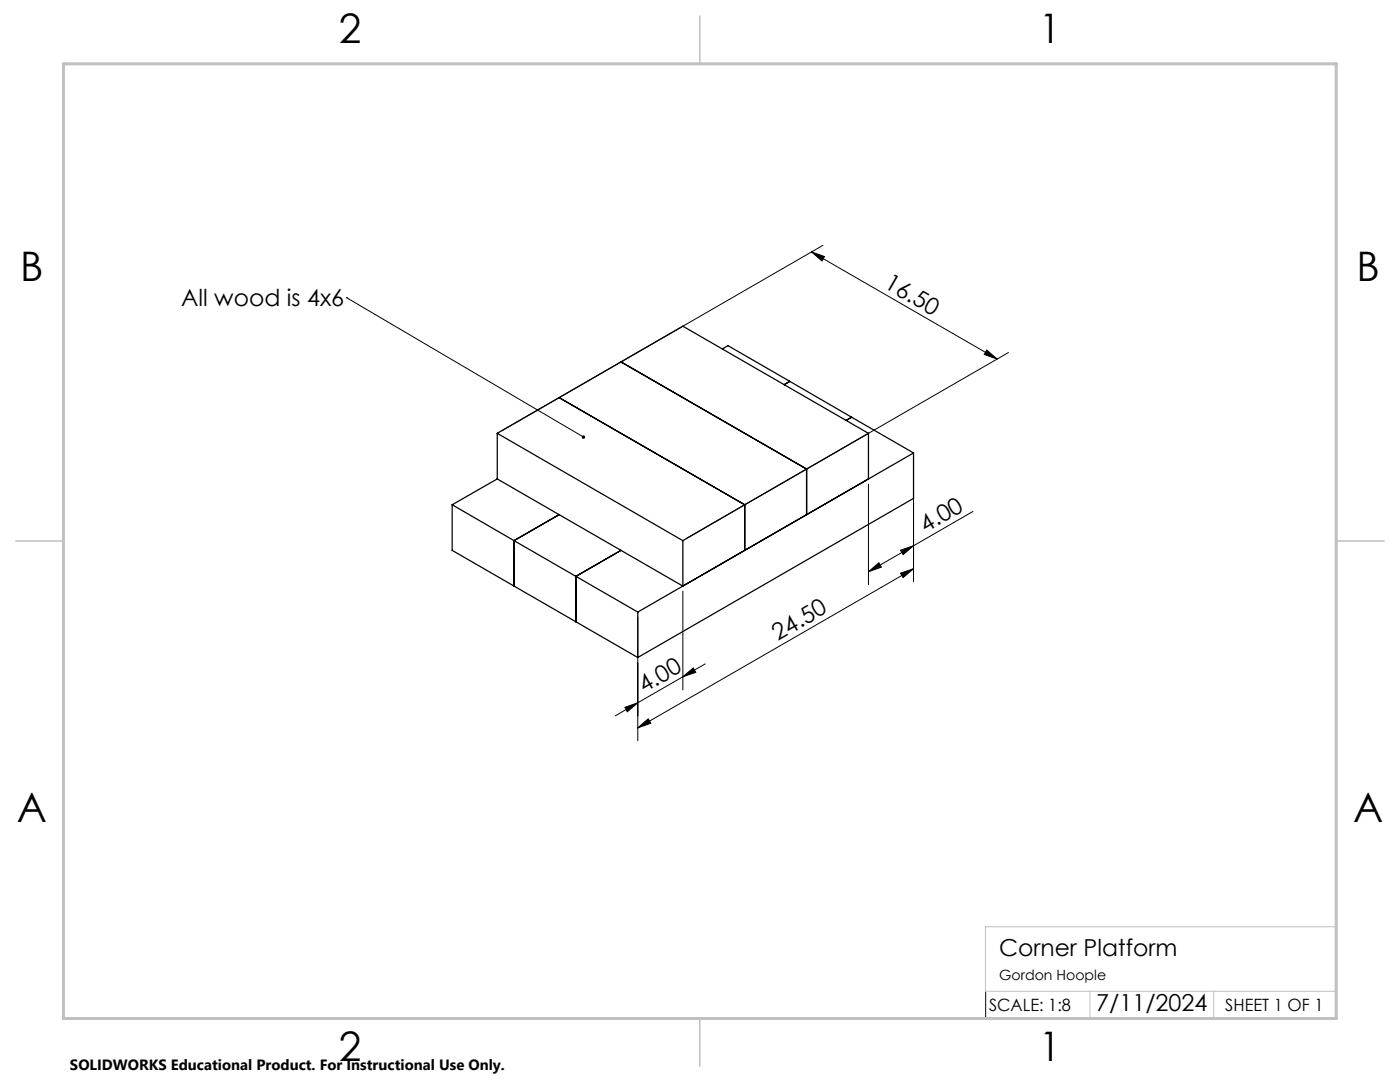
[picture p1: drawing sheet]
<svg xmlns="http://www.w3.org/2000/svg" width="279mm" height="216mm" viewBox="0 0 279 216" stroke-linecap="round" stroke-linejoin="round" font-family="sans-serif">
<g fill="none" stroke="#000" stroke-width=".25">
<path d="M111.6 79.3l37 21.4M123.9 72.2l-24.7 14.3M123.9 72.2l37.1 21.4v9.1M123.9 72.2l12.4-7.1 37 21.4M144.1 69.6l1.2-.6 37 21.4M157.6 76.1l-1.1 .7M99.2 95.6l-9 5.1M99.2 86.5l37.1 21.4M99.2 86.5v9.1M99.2 95.6l37.1 21.3M170 83.3l-1.2 .6M173.3 86.5l-24.7 14.2"/>
<path d="M173.3 86.5v9.1M182.3 90.4l-55 31.7M182.3 90.4v9l-55 31.8M90.2 100.7l37.1 21.4M90.2 100.7v9.1l24.7 14.3M111.6 102.7l-9 5.2v9M123.9 109.8l-9 5.2v9.1M136.3 107.9v9M148.6 100.7l-12.3 7.2M148.6 100.7v9.1l-12.3 7.1M114.9 124.1l12.4 7.1M127.3 122.1v9.1"/>
</g>
<g fill="none" stroke="#000" stroke-width=".2">
<path d="M69.2 59.4h.1M69.2 59.4l47.3 27.8M162 50.3l2.5 .9-.5 .9zM162 50.3l37 21.3M164.2 49l-64.1 37M196.9 69.9l2.1 1.7-2.6-.9zM201.3 70.3l-64.1 37.1M173.3 96.6v20.1M182.3 91.4v24.7M136.3 118v19.7M173.3 114.1l2.1-1.8 .5 .9zM179.7 114.4l2.6-.9-2.1 1.8z"/>
<path d="M179.7 109.8l2.6-.9-2.1 1.8zM182.3 113.5l-55 31.7M182.3 108.9l-9 5.2M194.2 102.1l-11.9 6.8M127.3 123.2v24.6M136.3 135l2.1-1.7 .5 .9zM140.8 132.5l-13.5 7.7M124.7 141.1l2.6-.9-2.1 1.8zM127.3 145.2l2.1-1.8 .5 .9zM127.3 140.2l-4.5 2.6M196.7 198v5.4"/>
</g>
<path d="M266.7 153.3v49.9h-240M196.6 184.9h70.1M196.6 197.8h70.1M196.7 184.9v12.9M217.5 197.8v5.4M242.2 197.8v5.4" fill="none" stroke="#c0c0c0" stroke-width=".2"/>
<path d="M139.7 3.2v9.5M3.1 107.9h9.6M266.7 107.9h9.5M139.7 203.2v9.6" fill="none" stroke="#c0c0c0" stroke-width=".3"/>
<path d="M12.7 12.7h254v190.5h-254z" fill="none" stroke="#c0c0c0" stroke-width=".6"/>
<g fill="#000">
<path d="M116.2 87a.33 .33 0 0 1 .5 0 .33 .33 0 0 1 0 .4l-.2-.2 .2 .2a.34 .34 0 0 1-.5 .1 .34 .34 0 0 1 0-.5z"/>
<path d="M196.9 69.9l2.1 1.7-2.6-.9zM162 50.3l2.5 .9-.5 .9z"/>
<path d="M127.3 145.2l2.1-1.8 .5 .9zM179.7 114.4l2.6-.9-2.1 1.8zM124.7 141.1l2.6-.9-2.1 1.8zM136.3 135l2.1-1.7 .5 .9zM173.3 114.1l2.1-1.8 .5 .9zM179.7 109.8l2.6-.9-2.1 1.8z"/>
</g>
<g font-size="8.1">
<text x="67.6" y="8.5">2</text>
<text x="207.3" y="8.5">1</text>
<text x="4" y="56.2">B</text>
<text x="270.7" y="56.2">B</text>
<text x="3.3" y="164.1">A</text>
<text x="270" y="164.1">A</text>
<text x="67.6" y="211.7">2</text>
<text x="207.3" y="211.7">1</text>
</g>
<g font-size="4.7">
<text x="176.2" y="57.3" transform="rotate(30 176.2 57.3)">16.50</text>
<text x="36.2" y="61.1">All wood is 4x6</text>
<text x="184.7" y="106.3" transform="rotate(-30 184.7 106.3)">4.00</text>
<text x="155.3" y="127.9" transform="rotate(-30 155.3 127.9)">24.50</text>
<text x="128.5" y="138.3" transform="rotate(-30 128.5 138.3)">4.00</text>
<text x="199.4" y="190.7">Corner Platform</text>
<text x="218.8" y="201.7">7/11/2024</text>
</g>
<g font-size="3.4">
<text x="197.4" y="201.7">SCALE: 1:8</text>
<text x="244.5" y="201.7">SHEET 1 OF 1</text>
</g>
<text font-size="3" x="14" y="213.5">SOLIDWORKS Educational Product. For Instructional Use Only.</text>
<text font-size="2.8" x="199.4" y="195.5">Gordon Hoople</text>
</svg>
